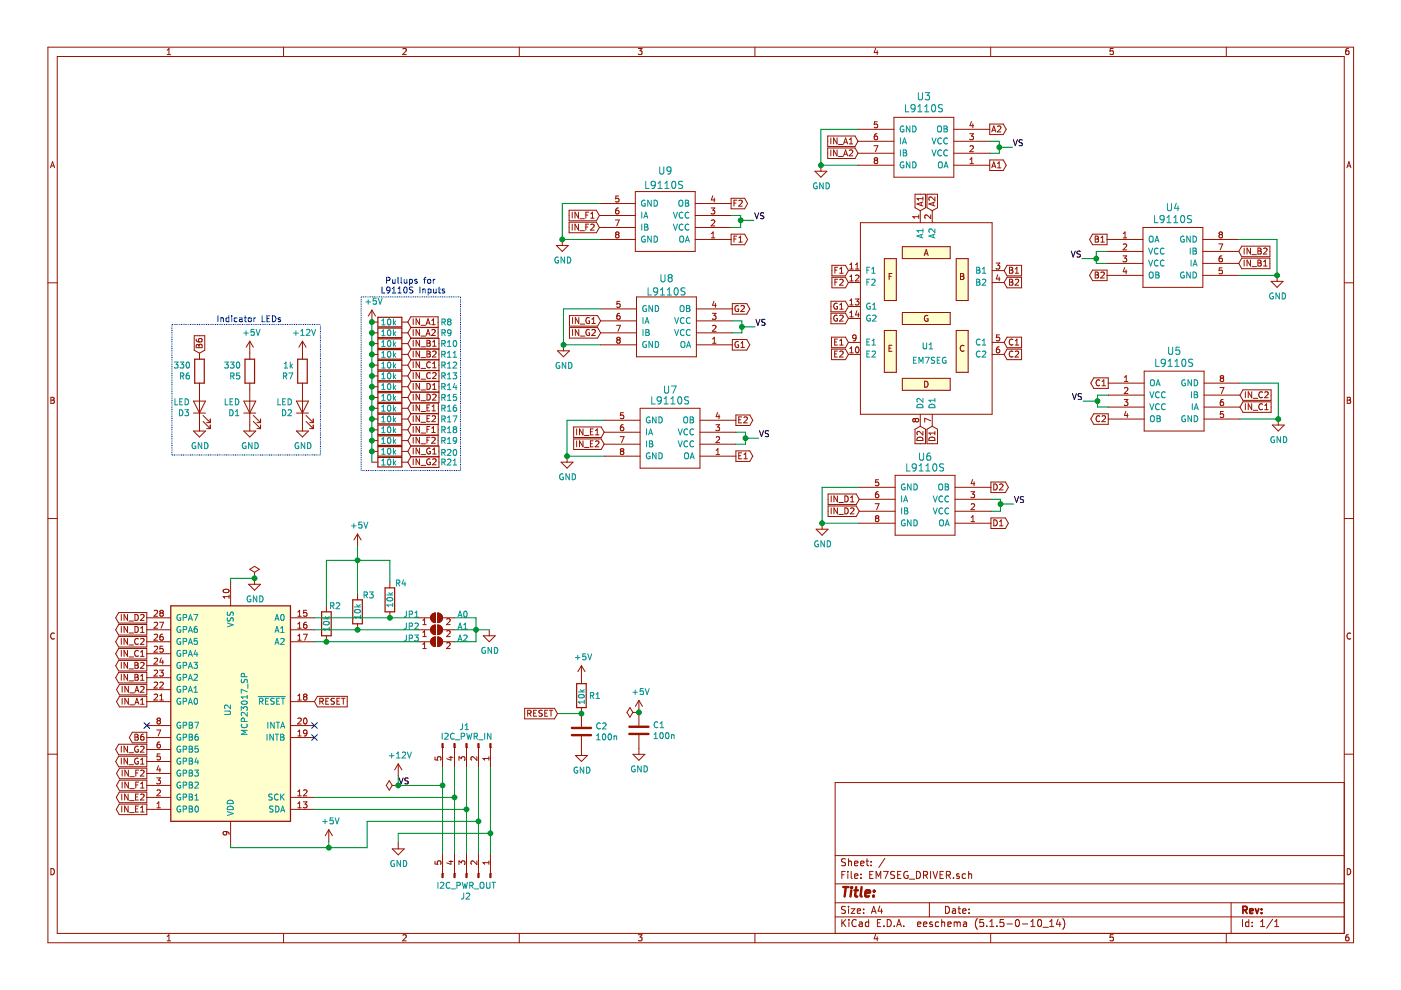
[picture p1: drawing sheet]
EESchema Schematic File Version 4
EELAYER 30 0
EELAYER END
$Descr A4 11693 8268
encoding utf-8
Sheet 1 1
Title ""
Date ""
Rev ""
Comp ""
Comment1 ""
Comment2 ""
Comment3 ""
Comment4 ""
$EndDescr
$Comp
L EM7SEG_DRIVER-rescue:EM7SEG-Device U1
U 1 1
P 7730 2660
F 0 "U1" H 7690 2430 50  0000 L CNN
F 1 "EM7SEG" H 7610 2310 50  0000 L CNN
F 2 "additional:em7seg" H 7730 2660 50  0001 C CNN
F 3 "" H 7730 2660 50  0001 C CNN
	1    7730 2660
	1    0    0    -1  
$EndComp
Text Label 3320 6560 0    50   ~ 0
VS
$Comp
L power:GND #PWR07
U 1 1
P 2120 4830
F 0 "#PWR07" H 2120 4580 50  0001 C CNN
F 1 "GND" H 2125 4657 50  0000 C CNN
F 2 "" H 2120 4830 50  0001 C CNN
F 3 "" H 2120 4830 50  0001 C CNN
	1    2120 4830
	1    0    0    -1  
$EndComp
Text GLabel 8380 2260 2    50   Input ~ 0
B1
Text GLabel 8380 2360 2    50   Input ~ 0
B2
Text GLabel 8380 2860 2    50   Input ~ 0
C1
Text GLabel 8380 2960 2    50   Input ~ 0
C2
Text GLabel 7080 2960 0    50   Input ~ 0
E2
Text GLabel 7080 2860 0    50   Input ~ 0
E1
Text GLabel 7080 2660 0    50   Input ~ 0
G2
Text GLabel 7080 2560 0    50   Input ~ 0
G1
Text GLabel 7080 2360 0    50   Input ~ 0
F2
Text GLabel 7080 2260 0    50   Input ~ 0
F1
Text GLabel 7680 1760 1    50   Input ~ 0
A1
Text GLabel 7780 1760 1    50   Input ~ 0
A2
Text GLabel 7680 3560 3    50   Input ~ 0
D2
Text GLabel 7780 3560 3    50   Input ~ 0
D1
NoConn ~ 2620 6160
NoConn ~ 2620 6060
NoConn ~ 1220 6060
Text GLabel 1220 5860 0    50   Output ~ 0
IN_A1
Text GLabel 1220 5760 0    50   Output ~ 0
IN_A2
Text GLabel 1220 5660 0    50   Output ~ 0
IN_B1
Text GLabel 1220 5560 0    50   Output ~ 0
IN_B2
Text GLabel 1220 5460 0    50   Output ~ 0
IN_C1
Text GLabel 1220 5360 0    50   Output ~ 0
IN_C2
Text GLabel 1220 5260 0    50   Output ~ 0
IN_D1
Text GLabel 1220 5160 0    50   Output ~ 0
IN_D2
Text GLabel 1220 6760 0    50   Output ~ 0
IN_E1
Text GLabel 1220 6660 0    50   Output ~ 0
IN_E2
Text GLabel 1220 6560 0    50   Output ~ 0
IN_F1
Text GLabel 1220 6460 0    50   Output ~ 0
IN_F2
Text GLabel 1220 6360 0    50   Output ~ 0
IN_G1
Text GLabel 1220 6260 0    50   Output ~ 0
IN_G2
$Comp
L power:GND #PWR0101
U 1 1
P 4080 5260
F 0 "#PWR0101" H 4080 5010 50  0001 C CNN
F 1 "GND" H 4085 5087 50  0000 C CNN
F 2 "" H 4080 5260 50  0001 C CNN
F 3 "" H 4080 5260 50  0001 C CNN
	1    4080 5260
	1    0    0    -1  
$EndComp
$Comp
L Interface_Expansion:MCP23017_SP U2
U 1 1
P 1920 5960
F 0 "U2" V 1940 5930 50  0000 C CNN
F 1 "MCP23017_SP" V 1800 5880 50  0000 C CNN
F 2 "Package_SO:SSOP-28_5.3x10.2mm_P0.65mm" H 2120 4960 50  0001 L CNN
F 3 "http://ww1.microchip.com/downloads/en/DeviceDoc/20001952C.pdf" H 2120 4860 50  0001 L CNN
	1    1920 5960
	-1   0    0    1   
$EndComp
$Comp
L power:PWR_FLAG #FLG0102
U 1 1
P 3320 6560
F 0 "#FLG0102" H 3320 6635 50  0001 C CNN
F 1 "PWR_FLAG" H 3320 6733 50  0001 C CNN
F 2 "" H 3320 6560 50  0001 C CNN
F 3 "~" H 3320 6560 50  0001 C CNN
	1    3320 6560
	0    -1   -1   0   
$EndComp
$Comp
L L9110:L9110 U9
U 1 1
P 5550 1850
F 0 "U9" H 5550 1430 60  0000 C CNN
F 1 "L9110S" H 5560 1550 60  0000 C CNN
F 2 "Package_SO:SOP-8_3.9x4.9mm_P1.27mm" H 5550 1519 60  0001 C CNN
F 3 "" H 5550 1850 60  0000 C CNN
	1    5550 1850
	-1   0    0    1   
$EndComp
$Comp
L L9110:L9110 U8
U 1 1
P 5560 2730
F 0 "U8" H 5560 2330 60  0000 C CNN
F 1 "L9110S" H 5560 2440 60  0000 C CNN
F 2 "Package_SO:SOP-8_3.9x4.9mm_P1.27mm" H 5560 2399 60  0001 C CNN
F 3 "" H 5560 2730 60  0000 C CNN
	1    5560 2730
	-1   0    0    1   
$EndComp
$Comp
L L9110:L9110 U7
U 1 1
P 5590 3660
F 0 "U7" H 5590 3260 60  0000 C CNN
F 1 "L9110S" H 5590 3350 60  0000 C CNN
F 2 "Package_SO:SOP-8_3.9x4.9mm_P1.27mm" H 5590 3329 60  0001 C CNN
F 3 "" H 5590 3660 60  0000 C CNN
	1    5590 3660
	-1   0    0    1   
$EndComp
$Comp
L L9110:L9110 U3
U 1 1
P 7710 1230
F 0 "U3" H 7710 810 60  0000 C CNN
F 1 "L9110S" H 7710 910 60  0000 C CNN
F 2 "Package_SO:SOP-8_3.9x4.9mm_P1.27mm" H 7710 899 60  0001 C CNN
F 3 "" H 7710 1230 60  0000 C CNN
	1    7710 1230
	-1   0    0    1   
$EndComp
$Comp
L L9110:L9110 U6
U 1 1
P 7720 4220
F 0 "U6" H 7720 3820 60  0000 C CNN
F 1 "L9110S" H 7720 3910 60  0000 C CNN
F 2 "Package_SO:SOP-8_3.9x4.9mm_P1.27mm" H 7720 3889 60  0001 C CNN
F 3 "" H 7720 4220 60  0000 C CNN
	1    7720 4220
	-1   0    0    1   
$EndComp
$Comp
L L9110:L9110 U5
U 1 1
P 9800 3350
F 0 "U5" H 9800 3770 60  0000 C CNN
F 1 "L9110S" H 9800 3670 60  0000 C CNN
F 2 "Package_SO:SOP-8_3.9x4.9mm_P1.27mm" H 9800 3681 60  0001 C CNN
F 3 "" H 9800 3350 60  0000 C CNN
	1    9800 3350
	1    0    0    -1  
$EndComp
$Comp
L L9110:L9110 U4
U 1 1
P 9790 2150
F 0 "U4" H 9790 2570 60  0000 C CNN
F 1 "L9110S" H 9790 2470 60  0000 C CNN
F 2 "Package_SO:SOP-8_3.9x4.9mm_P1.27mm" H 9790 2481 60  0001 C CNN
F 3 "" H 9790 2150 60  0000 C CNN
	1    9790 2150
	1    0    0    -1  
$EndComp
Text GLabel 8260 1380 2    50   Output ~ 0
A1
Text GLabel 8260 1080 2    50   Output ~ 0
A2
Text GLabel 6100 2000 2    50   Output ~ 0
F1
Text GLabel 6100 1700 2    50   Output ~ 0
F2
Text GLabel 6110 2880 2    50   Output ~ 0
G1
Text GLabel 6110 2580 2    50   Output ~ 0
G2
Text GLabel 6140 3810 2    50   Output ~ 0
E1
Text GLabel 6140 3510 2    50   Output ~ 0
E2
Text GLabel 8270 4070 2    50   Output ~ 0
D2
Text GLabel 8270 4370 2    50   Output ~ 0
D1
Text GLabel 9250 3500 0    50   Output ~ 0
C2
Text GLabel 9250 3200 0    50   Output ~ 0
C1
Text GLabel 9240 2000 0    50   Output ~ 0
B1
Text GLabel 9240 2300 0    50   Output ~ 0
B2
Wire Wire Line
	5000 1700 4690 1700
Wire Wire Line
	4690 1700 4690 2000
Wire Wire Line
	4690 2000 5000 2000
$Comp
L power:GND #PWR0102
U 1 1
P 4690 2000
F 0 "#PWR0102" H 4690 1750 50  0001 C CNN
F 1 "GND" H 4695 1827 50  0000 C CNN
F 2 "" H 4690 2000 50  0001 C CNN
F 3 "" H 4690 2000 50  0001 C CNN
	1    4690 2000
	1    0    0    -1  
$EndComp
Connection ~ 4690 2000
Wire Wire Line
	5010 2580 4700 2580
Wire Wire Line
	4700 2580 4700 2880
Wire Wire Line
	4700 2880 5010 2880
$Comp
L power:GND #PWR0103
U 1 1
P 4700 2880
F 0 "#PWR0103" H 4700 2630 50  0001 C CNN
F 1 "GND" H 4705 2707 50  0000 C CNN
F 2 "" H 4700 2880 50  0001 C CNN
F 3 "" H 4700 2880 50  0001 C CNN
	1    4700 2880
	1    0    0    -1  
$EndComp
Connection ~ 4700 2880
Wire Wire Line
	7160 1080 6850 1080
Wire Wire Line
	6850 1080 6850 1380
Wire Wire Line
	6850 1380 7160 1380
$Comp
L power:GND #PWR0104
U 1 1
P 6850 1380
F 0 "#PWR0104" H 6850 1130 50  0001 C CNN
F 1 "GND" H 6855 1207 50  0000 C CNN
F 2 "" H 6850 1380 50  0001 C CNN
F 3 "" H 6850 1380 50  0001 C CNN
	1    6850 1380
	1    0    0    -1  
$EndComp
Connection ~ 6850 1380
Wire Wire Line
	5040 3510 4730 3510
Wire Wire Line
	4730 3510 4730 3810
Wire Wire Line
	4730 3810 5040 3810
$Comp
L power:GND #PWR0105
U 1 1
P 4730 3810
F 0 "#PWR0105" H 4730 3560 50  0001 C CNN
F 1 "GND" H 4735 3637 50  0000 C CNN
F 2 "" H 4730 3810 50  0001 C CNN
F 3 "" H 4730 3810 50  0001 C CNN
	1    4730 3810
	1    0    0    -1  
$EndComp
Connection ~ 4730 3810
Wire Wire Line
	7170 4070 6860 4070
Wire Wire Line
	6860 4070 6860 4370
Wire Wire Line
	6860 4370 7170 4370
$Comp
L power:GND #PWR0106
U 1 1
P 6860 4370
F 0 "#PWR0106" H 6860 4120 50  0001 C CNN
F 1 "GND" H 6865 4197 50  0000 C CNN
F 2 "" H 6860 4370 50  0001 C CNN
F 3 "" H 6860 4370 50  0001 C CNN
	1    6860 4370
	1    0    0    -1  
$EndComp
Connection ~ 6860 4370
Wire Wire Line
	10340 2000 10660 2000
Wire Wire Line
	10660 2000 10660 2300
Wire Wire Line
	10660 2300 10340 2300
$Comp
L power:GND #PWR0107
U 1 1
P 10660 2300
F 0 "#PWR0107" H 10660 2050 50  0001 C CNN
F 1 "GND" H 10665 2127 50  0000 C CNN
F 2 "" H 10660 2300 50  0001 C CNN
F 3 "" H 10660 2300 50  0001 C CNN
	1    10660 2300
	1    0    0    -1  
$EndComp
Connection ~ 10660 2300
Wire Wire Line
	10350 3200 10670 3200
Wire Wire Line
	10670 3200 10670 3500
Wire Wire Line
	10670 3500 10350 3500
$Comp
L power:GND #PWR0108
U 1 1
P 10670 3500
F 0 "#PWR0108" H 10670 3250 50  0001 C CNN
F 1 "GND" H 10675 3327 50  0000 C CNN
F 2 "" H 10670 3500 50  0001 C CNN
F 3 "" H 10670 3500 50  0001 C CNN
	1    10670 3500
	1    0    0    -1  
$EndComp
Connection ~ 10670 3500
Wire Wire Line
	8260 1180 8340 1180
Wire Wire Line
	8340 1180 8340 1230
Wire Wire Line
	8340 1280 8260 1280
Wire Wire Line
	6100 1800 6180 1800
Wire Wire Line
	6180 1900 6100 1900
Wire Wire Line
	6110 2680 6190 2680
Wire Wire Line
	6190 2680 6190 2730
Wire Wire Line
	6190 2780 6110 2780
Wire Wire Line
	6140 3610 6220 3610
Wire Wire Line
	6220 3610 6220 3660
Wire Wire Line
	6220 3710 6140 3710
Text Label 6330 3660 0    50   ~ 0
VS
Wire Wire Line
	9250 3300 9160 3300
Wire Wire Line
	9160 3300 9160 3350
Wire Wire Line
	9160 3400 9250 3400
Wire Wire Line
	8270 4170 8350 4170
Wire Wire Line
	8350 4270 8270 4270
Text Label 9040 3350 2    50   ~ 0
VS
Wire Wire Line
	9240 2100 9150 2100
Wire Wire Line
	9150 2100 9150 2160
Wire Wire Line
	9150 2200 9240 2200
Text GLabel 7160 1180 0    50   Input ~ 0
IN_A1
Text GLabel 7160 1280 0    50   Input ~ 0
IN_A2
Text GLabel 5000 1800 0    50   Input ~ 0
IN_F1
Text GLabel 5000 1900 0    50   Input ~ 0
IN_F2
Text GLabel 5010 2680 0    50   Input ~ 0
IN_G1
Text GLabel 5010 2780 0    50   Input ~ 0
IN_G2
Text GLabel 5040 3610 0    50   Input ~ 0
IN_E1
Text GLabel 5040 3710 0    50   Input ~ 0
IN_E2
Text GLabel 7170 4170 0    50   Input ~ 0
IN_D1
Text GLabel 7170 4270 0    50   Input ~ 0
IN_D2
Text GLabel 10340 2200 2    50   Input ~ 0
IN_B1
Text GLabel 10340 2100 2    50   Input ~ 0
IN_B2
Text GLabel 10350 3400 2    50   Input ~ 0
IN_C1
Text GLabel 10350 3300 2    50   Input ~ 0
IN_C2
$Comp
L power:PWR_FLAG #FLG01
U 1 1
P 2120 4830
F 0 "#FLG01" H 2120 4905 50  0001 C CNN
F 1 "PWR_FLAG" H 2120 5003 50  0001 C CNN
F 2 "" H 2120 4830 50  0001 C CNN
F 3 "~" H 2120 4830 50  0001 C CNN
	1    2120 4830
	1    0    0    -1  
$EndComp
Wire Wire Line
	1920 7060 1920 7080
Wire Wire Line
	3790 5160 3970 5160
Wire Wire Line
	3970 5260 3790 5260
Wire Wire Line
	3970 5160 3970 5260
Wire Wire Line
	3970 5360 3970 5260
Wire Wire Line
	3790 5360 3970 5360
$Comp
L Connector:Conn_01x05_Male J1
U 1 1
P 3890 6210
F 0 "J1" V 3750 6240 50  0000 R CNN
F 1 "I2C_PWR_IN" V 3830 6430 50  0000 R CNN
F 2 "Connector_PinHeader_2.00mm:PinHeader_1x05_P2.00mm_Vertical" H 3890 6210 50  0001 C CNN
F 3 "~" H 3890 6210 50  0001 C CNN
	1    3890 6210
	0    1    1    0   
$EndComp
Connection ~ 3970 5260
$Comp
L power:GND #PWR0109
U 1 1
P 3320 7040
F 0 "#PWR0109" H 3320 6790 50  0001 C CNN
F 1 "GND" H 3325 6867 50  0000 C CNN
F 2 "" H 3320 7040 50  0001 C CNN
F 3 "" H 3320 7040 50  0001 C CNN
	1    3320 7040
	1    0    0    -1  
$EndComp
$Comp
L power:+12V #PWR0110
U 1 1
P 3320 6480
F 0 "#PWR0110" H 3320 6330 50  0001 C CNN
F 1 "+12V" H 3335 6653 50  0000 C CNN
F 2 "" H 3320 6480 50  0001 C CNN
F 3 "" H 3320 6480 50  0001 C CNN
	1    3320 6480
	1    0    0    -1  
$EndComp
Wire Wire Line
	3320 6480 3320 6560
Wire Wire Line
	3320 6960 3320 7040
Connection ~ 3320 6560
$Comp
L power:PWR_FLAG #FLG0101
U 1 1
P 5330 5950
F 0 "#FLG0101" H 5330 6025 50  0001 C CNN
F 1 "PWR_FLAG" H 5330 6123 50  0001 C CNN
F 2 "" H 5330 5950 50  0001 C CNN
F 3 "~" H 5330 5950 50  0001 C CNN
	1    5330 5950
	0    -1   -1   0   
$EndComp
$Comp
L Device:R R1
U 1 1
P 4850 5810
F 0 "R1" H 4910 5810 50  0000 L CNN
F 1 "10k" V 4850 5730 50  0000 L CNN
F 2 "Resistor_SMD:R_0805_2012Metric_Pad1.15x1.40mm_HandSolder" V 4780 5810 50  0001 C CNN
F 3 "~" H 4850 5810 50  0001 C CNN
	1    4850 5810
	1    0    0    -1  
$EndComp
$Comp
L power:GND #PWR0111
U 1 1
P 5330 6250
F 0 "#PWR0111" H 5330 6000 50  0001 C CNN
F 1 "GND" H 5335 6077 50  0000 C CNN
F 2 "" H 5330 6250 50  0001 C CNN
F 3 "" H 5330 6250 50  0001 C CNN
	1    5330 6250
	1    0    0    -1  
$EndComp
$Comp
L Device:C C1
U 1 1
P 5330 6100
F 0 "C1" H 5445 6146 50  0000 L CNN
F 1 "100n" H 5445 6055 50  0000 L CNN
F 2 "Capacitor_SMD:C_0805_2012Metric_Pad1.15x1.40mm_HandSolder" H 5368 5950 50  0001 C CNN
F 3 "~" H 5330 6100 50  0001 C CNN
	1    5330 6100
	1    0    0    -1  
$EndComp
Wire Wire Line
	3970 5260 4080 5260
Wire Wire Line
	1920 4860 1920 4830
Wire Wire Line
	1920 4830 2120 4830
Connection ~ 2120 4830
Wire Wire Line
	2620 5160 3250 5160
Wire Wire Line
	3490 5260 2980 5260
Wire Wire Line
	2620 5360 2720 5360
$Comp
L Device:R R2
U 1 1
P 2720 5210
F 0 "R2" H 2740 5360 50  0000 L CNN
F 1 "10k" V 2720 5140 50  0000 L CNN
F 2 "Resistor_SMD:R_0805_2012Metric_Pad1.15x1.40mm_HandSolder" V 2650 5210 50  0001 C CNN
F 3 "~" H 2720 5210 50  0001 C CNN
	1    2720 5210
	1    0    0    -1  
$EndComp
Connection ~ 2720 5360
Wire Wire Line
	2720 5360 3490 5360
$Comp
L Device:R R3
U 1 1
P 2980 5110
F 0 "R3" H 3020 5250 50  0000 L CNN
F 1 "10k" V 2980 5040 50  0000 L CNN
F 2 "Resistor_SMD:R_0805_2012Metric_Pad1.15x1.40mm_HandSolder" V 2910 5110 50  0001 C CNN
F 3 "~" H 2980 5110 50  0001 C CNN
	1    2980 5110
	1    0    0    -1  
$EndComp
Connection ~ 2980 5260
Wire Wire Line
	2980 5260 2620 5260
$Comp
L Device:R R4
U 1 1
P 3250 5010
F 0 "R4" H 3290 5150 50  0000 L CNN
F 1 "10k" V 3250 4940 50  0000 L CNN
F 2 "Resistor_SMD:R_0805_2012Metric_Pad1.15x1.40mm_HandSolder" V 3180 5010 50  0001 C CNN
F 3 "~" H 3250 5010 50  0001 C CNN
	1    3250 5010
	1    0    0    -1  
$EndComp
Connection ~ 3250 5160
Wire Wire Line
	3250 5160 3490 5160
Wire Wire Line
	2720 5060 2720 4680
Wire Wire Line
	2720 4680 2980 4680
Wire Wire Line
	3250 4680 3250 4860
Wire Wire Line
	2980 4960 2980 4680
Connection ~ 2980 4680
Wire Wire Line
	2980 4680 3250 4680
Wire Wire Line
	2980 4680 2980 4560
$Comp
L power:+5V #PWR05
U 1 1
P 5330 5950
F 0 "#PWR05" H 5330 5800 50  0001 C CNN
F 1 "+5V" H 5345 6123 50  0000 C CNN
F 2 "" H 5330 5950 50  0001 C CNN
F 3 "" H 5330 5950 50  0001 C CNN
	1    5330 5950
	1    0    0    -1  
$EndComp
Connection ~ 5330 5950
$Comp
L power:+5V #PWR01
U 1 1
P 2740 7030
F 0 "#PWR01" H 2740 6880 50  0001 C CNN
F 1 "+5V" H 2755 7203 50  0000 C CNN
F 2 "" H 2740 7030 50  0001 C CNN
F 3 "" H 2740 7030 50  0001 C CNN
	1    2740 7030
	1    0    0    -1  
$EndComp
Wire Wire Line
	3060 6860 3060 7080
Wire Wire Line
	1920 7080 2740 7080
Wire Wire Line
	2740 7030 2740 7080
Connection ~ 2740 7080
Wire Wire Line
	2740 7080 3060 7080
$Comp
L power:+5V #PWR02
U 1 1
P 2980 4560
F 0 "#PWR02" H 2980 4410 50  0001 C CNN
F 1 "+5V" H 2995 4733 50  0000 C CNN
F 2 "" H 2980 4560 50  0001 C CNN
F 3 "" H 2980 4560 50  0001 C CNN
	1    2980 4560
	1    0    0    -1  
$EndComp
$Comp
L power:+5V #PWR03
U 1 1
P 4850 5660
F 0 "#PWR03" H 4850 5510 50  0001 C CNN
F 1 "+5V" H 4865 5833 50  0000 C CNN
F 2 "" H 4850 5660 50  0001 C CNN
F 3 "" H 4850 5660 50  0001 C CNN
	1    4850 5660
	1    0    0    -1  
$EndComp
$Comp
L Device:C C2
U 1 1
P 4850 6110
F 0 "C2" H 4965 6156 50  0000 L CNN
F 1 "100n" H 4965 6065 50  0000 L CNN
F 2 "Capacitor_SMD:C_0805_2012Metric_Pad1.15x1.40mm_HandSolder" H 4888 5960 50  0001 C CNN
F 3 "~" H 4850 6110 50  0001 C CNN
	1    4850 6110
	1    0    0    -1  
$EndComp
$Comp
L power:GND #PWR04
U 1 1
P 4850 6260
F 0 "#PWR04" H 4850 6010 50  0001 C CNN
F 1 "GND" H 4855 6087 50  0000 C CNN
F 2 "" H 4850 6260 50  0001 C CNN
F 3 "" H 4850 6260 50  0001 C CNN
	1    4850 6260
	1    0    0    -1  
$EndComp
Wire Wire Line
	4850 5960 4650 5960
Connection ~ 4850 5960
Text GLabel 4650 5960 0    50   Input ~ 0
RESET
Text GLabel 2620 5860 2    50   Input ~ 0
RESET
Wire Wire Line
	6330 3660 6220 3660
Connection ~ 6220 3660
Wire Wire Line
	6220 3660 6220 3710
Text Label 6300 2730 0    50   ~ 0
VS
Wire Wire Line
	6300 2730 6190 2730
Connection ~ 6190 2730
Wire Wire Line
	6190 2730 6190 2780
Text Label 6290 1840 0    50   ~ 0
VS
Wire Wire Line
	6290 1840 6180 1840
Wire Wire Line
	6180 1800 6180 1840
Connection ~ 6180 1840
Wire Wire Line
	6180 1840 6180 1900
Text Label 8450 1230 0    50   ~ 0
VS
Wire Wire Line
	8450 1230 8340 1230
Connection ~ 8340 1230
Wire Wire Line
	8340 1230 8340 1280
Text Label 8460 4210 0    50   ~ 0
VS
Wire Wire Line
	8460 4210 8350 4210
Wire Wire Line
	8350 4170 8350 4210
Connection ~ 8350 4210
Wire Wire Line
	8350 4210 8350 4270
Wire Wire Line
	9040 3350 9160 3350
Connection ~ 9160 3350
Wire Wire Line
	9160 3350 9160 3400
Text Label 9030 2160 2    50   ~ 0
VS
Wire Wire Line
	9030 2160 9150 2160
Connection ~ 9150 2160
Wire Wire Line
	9150 2160 9150 2200
$Comp
L Jumper:SolderJumper_2_Open JP3
U 1 1
P 3640 5360
F 0 "JP3" H 3430 5390 50  0000 C CNN
F 1 "A2" H 3860 5390 50  0000 C CNN
F 2 "Jumper:SolderJumper-2_P1.3mm_Open_RoundedPad1.0x1.5mm" H 3640 5360 50  0001 C CNN
F 3 "~" H 3640 5360 50  0001 C CNN
	1    3640 5360
	1    0    0    -1  
$EndComp
$Comp
L Jumper:SolderJumper_2_Open JP2
U 1 1
P 3640 5260
F 0 "JP2" H 3430 5290 50  0000 C CNN
F 1 "A1" H 3860 5290 50  0000 C CNN
F 2 "Jumper:SolderJumper-2_P1.3mm_Open_RoundedPad1.0x1.5mm" H 3640 5260 50  0001 C CNN
F 3 "~" H 3640 5260 50  0001 C CNN
	1    3640 5260
	1    0    0    -1  
$EndComp
$Comp
L Jumper:SolderJumper_2_Open JP1
U 1 1
P 3640 5160
F 0 "JP1" H 3430 5190 50  0000 C CNN
F 1 "A0" H 3860 5190 50  0000 C CNN
F 2 "Jumper:SolderJumper-2_P1.3mm_Open_RoundedPad1.0x1.5mm" H 3640 5160 50  0001 C CNN
F 3 "~" H 3640 5160 50  0001 C CNN
	1    3640 5160
	1    0    0    -1  
$EndComp
$Comp
L Connector:Conn_01x05_Male J2
U 1 1
P 3890 7330
F 0 "J2" V 3730 7370 50  0000 R CNN
F 1 "I2C_PWR_OUT" V 3820 7580 50  0000 R CNN
F 2 "Connector_PinHeader_2.00mm:PinHeader_1x05_P2.00mm_Vertical" H 3890 7330 50  0001 C CNN
F 3 "~" H 3890 7330 50  0001 C CNN
	1    3890 7330
	0    1    -1   0   
$EndComp
Wire Wire Line
	3690 6560 3690 6410
Wire Wire Line
	3320 6560 3690 6560
Wire Wire Line
	3790 6660 3790 6410
Wire Wire Line
	2620 6660 3790 6660
Wire Wire Line
	3890 6760 3890 6410
Wire Wire Line
	2620 6760 3890 6760
Wire Wire Line
	3990 6860 3990 6410
Wire Wire Line
	3060 6860 3990 6860
Wire Wire Line
	4090 6960 4090 6410
Wire Wire Line
	3320 6960 4090 6960
Wire Wire Line
	3690 7130 3690 6560
Connection ~ 3690 6560
Wire Wire Line
	3790 7130 3790 6660
Connection ~ 3790 6660
Wire Wire Line
	3890 7130 3890 6760
Connection ~ 3890 6760
Wire Wire Line
	3990 7130 3990 6860
Connection ~ 3990 6860
Wire Wire Line
	4090 7130 4090 6960
Connection ~ 4090 6960
$Comp
L Device:LED D1
U 1 1
P 2080 3400
F 0 "D1" V 2027 3478 50  0000 L CNN
F 1 "LED" V 2118 3478 50  0000 L CNN
F 2 "LED_SMD:LED_0805_2012Metric_Pad1.15x1.40mm_HandSolder" H 2080 3400 50  0001 C CNN
F 3 "~" H 2080 3400 50  0001 C CNN
	1    2080 3400
	0    -1   -1   0   
$EndComp
$Comp
L Device:R R5
U 1 1
P 2080 3100
F 0 "R5" H 2150 3146 50  0000 L CNN
F 1 "330" H 2150 3055 50  0000 L CNN
F 2 "Resistor_SMD:R_0805_2012Metric_Pad1.15x1.40mm_HandSolder" V 2010 3100 50  0001 C CNN
F 3 "~" H 2080 3100 50  0001 C CNN
	1    2080 3100
	-1   0    0    1   
$EndComp
$Comp
L power:GND #PWR08
U 1 1
P 2080 3550
F 0 "#PWR08" H 2080 3300 50  0001 C CNN
F 1 "GND" H 2085 3377 50  0000 C CNN
F 2 "" H 2080 3550 50  0001 C CNN
F 3 "" H 2080 3550 50  0001 C CNN
	1    2080 3550
	1    0    0    -1  
$EndComp
$Comp
L power:+5V #PWR06
U 1 1
P 2080 2950
F 0 "#PWR06" H 2080 2800 50  0001 C CNN
F 1 "+5V" H 2095 3123 50  0000 C CNN
F 2 "" H 2080 2950 50  0001 C CNN
F 3 "" H 2080 2950 50  0001 C CNN
	1    2080 2950
	1    0    0    -1  
$EndComp
$Comp
L Device:LED D2
U 1 1
P 2520 3400
F 0 "D2" V 2467 3478 50  0000 L CNN
F 1 "LED" V 2558 3478 50  0000 L CNN
F 2 "LED_SMD:LED_0805_2012Metric_Pad1.15x1.40mm_HandSolder" H 2520 3400 50  0001 C CNN
F 3 "~" H 2520 3400 50  0001 C CNN
	1    2520 3400
	0    -1   -1   0   
$EndComp
$Comp
L Device:R R7
U 1 1
P 2520 3100
F 0 "R7" H 2590 3146 50  0000 L CNN
F 1 "1k" H 2590 3055 50  0000 L CNN
F 2 "Resistor_SMD:R_0805_2012Metric_Pad1.15x1.40mm_HandSolder" V 2450 3100 50  0001 C CNN
F 3 "~" H 2520 3100 50  0001 C CNN
	1    2520 3100
	-1   0    0    1   
$EndComp
$Comp
L power:GND #PWR010
U 1 1
P 2520 3550
F 0 "#PWR010" H 2520 3300 50  0001 C CNN
F 1 "GND" H 2525 3377 50  0000 C CNN
F 2 "" H 2520 3550 50  0001 C CNN
F 3 "" H 2520 3550 50  0001 C CNN
	1    2520 3550
	1    0    0    -1  
$EndComp
$Comp
L power:+12V #PWR09
U 1 1
P 2520 2950
F 0 "#PWR09" H 2520 2800 50  0001 C CNN
F 1 "+12V" H 2535 3123 50  0000 C CNN
F 2 "" H 2520 2950 50  0001 C CNN
F 3 "" H 2520 2950 50  0001 C CNN
	1    2520 2950
	1    0    0    -1  
$EndComp
$Comp
L Device:LED D3
U 1 1
P 1660 3400
F 0 "D3" V 1607 3478 50  0000 L CNN
F 1 "LED" V 1698 3478 50  0000 L CNN
F 2 "LED_SMD:LED_0805_2012Metric_Pad1.15x1.40mm_HandSolder" H 1660 3400 50  0001 C CNN
F 3 "~" H 1660 3400 50  0001 C CNN
	1    1660 3400
	0    -1   -1   0   
$EndComp
$Comp
L Device:R R6
U 1 1
P 1660 3100
F 0 "R6" H 1730 3146 50  0000 L CNN
F 1 "330" H 1730 3055 50  0000 L CNN
F 2 "Resistor_SMD:R_0805_2012Metric_Pad1.15x1.40mm_HandSolder" V 1590 3100 50  0001 C CNN
F 3 "~" H 1660 3100 50  0001 C CNN
	1    1660 3100
	-1   0    0    1   
$EndComp
$Comp
L power:GND #PWR011
U 1 1
P 1660 3550
F 0 "#PWR011" H 1660 3300 50  0001 C CNN
F 1 "GND" H 1665 3377 50  0000 C CNN
F 2 "" H 1660 3550 50  0001 C CNN
F 3 "" H 1660 3550 50  0001 C CNN
	1    1660 3550
	1    0    0    -1  
$EndComp
Text GLabel 1660 2950 1    50   Input ~ 0
B6
Text GLabel 1220 6160 0    50   Output ~ 0
B6
Wire Notes Line
	2670 2720 2670 3800
Wire Notes Line
	2670 3800 1430 3800
Wire Notes Line
	1430 3800 1430 2710
Wire Notes Line
	1430 2710 2670 2710
Text Notes 1800 2700 0    50   ~ 0
Indicator LEDs
Text GLabel 3400 2690 2    50   Input ~ 0
IN_A1
Text GLabel 3400 2780 2    50   Input ~ 0
IN_A2
Text GLabel 3400 2870 2    50   Input ~ 0
IN_B1
Text GLabel 3400 2960 2    50   Input ~ 0
IN_B2
Text GLabel 3400 3050 2    50   Input ~ 0
IN_C1
Text GLabel 3400 3140 2    50   Input ~ 0
IN_C2
Text GLabel 3400 3230 2    50   Input ~ 0
IN_D1
Text GLabel 3400 3320 2    50   Input ~ 0
IN_D2
Text GLabel 3400 3410 2    50   Input ~ 0
IN_E1
Text GLabel 3400 3500 2    50   Input ~ 0
IN_E2
Text GLabel 3400 3590 2    50   Input ~ 0
IN_F1
Text GLabel 3400 3680 2    50   Input ~ 0
IN_F2
Text GLabel 3400 3770 2    50   Input ~ 0
IN_G1
Text GLabel 3400 3860 2    50   Input ~ 0
IN_G2
$Comp
L Device:R R11
U 1 1
P 3250 2960
F 0 "R11" V 3250 3380 50  0000 L CNN
F 1 "10k" V 3250 2880 50  0000 L CNN
F 2 "Resistor_SMD:R_0805_2012Metric_Pad1.15x1.40mm_HandSolder" V 3180 2960 50  0001 C CNN
F 3 "~" H 3250 2960 50  0001 C CNN
	1    3250 2960
	0    1    1    0   
$EndComp
$Comp
L Device:R R10
U 1 1
P 3250 2870
F 0 "R10" V 3250 3290 50  0000 L CNN
F 1 "10k" V 3250 2790 50  0000 L CNN
F 2 "Resistor_SMD:R_0805_2012Metric_Pad1.15x1.40mm_HandSolder" V 3180 2870 50  0001 C CNN
F 3 "~" H 3250 2870 50  0001 C CNN
	1    3250 2870
	0    1    1    0   
$EndComp
$Comp
L Device:R R9
U 1 1
P 3250 2780
F 0 "R9" V 3250 3200 50  0000 L CNN
F 1 "10k" V 3250 2700 50  0000 L CNN
F 2 "Resistor_SMD:R_0805_2012Metric_Pad1.15x1.40mm_HandSolder" V 3180 2780 50  0001 C CNN
F 3 "~" H 3250 2780 50  0001 C CNN
	1    3250 2780
	0    1    1    0   
$EndComp
$Comp
L Device:R R8
U 1 1
P 3250 2690
F 0 "R8" V 3250 3110 50  0000 L CNN
F 1 "10k" V 3250 2610 50  0000 L CNN
F 2 "Resistor_SMD:R_0805_2012Metric_Pad1.15x1.40mm_HandSolder" V 3180 2690 50  0001 C CNN
F 3 "~" H 3250 2690 50  0001 C CNN
	1    3250 2690
	0    1    1    0   
$EndComp
$Comp
L Device:R R15
U 1 1
P 3250 3320
F 0 "R15" V 3250 3740 50  0000 L CNN
F 1 "10k" V 3250 3240 50  0000 L CNN
F 2 "Resistor_SMD:R_0805_2012Metric_Pad1.15x1.40mm_HandSolder" V 3180 3320 50  0001 C CNN
F 3 "~" H 3250 3320 50  0001 C CNN
	1    3250 3320
	0    1    1    0   
$EndComp
$Comp
L Device:R R14
U 1 1
P 3250 3230
F 0 "R14" V 3250 3650 50  0000 L CNN
F 1 "10k" V 3250 3150 50  0000 L CNN
F 2 "Resistor_SMD:R_0805_2012Metric_Pad1.15x1.40mm_HandSolder" V 3180 3230 50  0001 C CNN
F 3 "~" H 3250 3230 50  0001 C CNN
	1    3250 3230
	0    1    1    0   
$EndComp
$Comp
L Device:R R13
U 1 1
P 3250 3140
F 0 "R13" V 3250 3560 50  0000 L CNN
F 1 "10k" V 3250 3060 50  0000 L CNN
F 2 "Resistor_SMD:R_0805_2012Metric_Pad1.15x1.40mm_HandSolder" V 3180 3140 50  0001 C CNN
F 3 "~" H 3250 3140 50  0001 C CNN
	1    3250 3140
	0    1    1    0   
$EndComp
$Comp
L Device:R R12
U 1 1
P 3250 3050
F 0 "R12" V 3250 3470 50  0000 L CNN
F 1 "10k" V 3250 2970 50  0000 L CNN
F 2 "Resistor_SMD:R_0805_2012Metric_Pad1.15x1.40mm_HandSolder" V 3180 3050 50  0001 C CNN
F 3 "~" H 3250 3050 50  0001 C CNN
	1    3250 3050
	0    1    1    0   
$EndComp
$Comp
L Device:R R19
U 1 1
P 3250 3680
F 0 "R19" V 3250 4100 50  0000 L CNN
F 1 "10k" V 3250 3600 50  0000 L CNN
F 2 "Resistor_SMD:R_0805_2012Metric_Pad1.15x1.40mm_HandSolder" V 3180 3680 50  0001 C CNN
F 3 "~" H 3250 3680 50  0001 C CNN
	1    3250 3680
	0    1    1    0   
$EndComp
$Comp
L Device:R R18
U 1 1
P 3250 3590
F 0 "R18" V 3250 4010 50  0000 L CNN
F 1 "10k" V 3250 3510 50  0000 L CNN
F 2 "Resistor_SMD:R_0805_2012Metric_Pad1.15x1.40mm_HandSolder" V 3180 3590 50  0001 C CNN
F 3 "~" H 3250 3590 50  0001 C CNN
	1    3250 3590
	0    1    1    0   
$EndComp
$Comp
L Device:R R17
U 1 1
P 3250 3500
F 0 "R17" V 3250 3920 50  0000 L CNN
F 1 "10k" V 3250 3420 50  0000 L CNN
F 2 "Resistor_SMD:R_0805_2012Metric_Pad1.15x1.40mm_HandSolder" V 3180 3500 50  0001 C CNN
F 3 "~" H 3250 3500 50  0001 C CNN
	1    3250 3500
	0    1    1    0   
$EndComp
$Comp
L Device:R R16
U 1 1
P 3250 3410
F 0 "R16" V 3250 3830 50  0000 L CNN
F 1 "10k" V 3250 3330 50  0000 L CNN
F 2 "Resistor_SMD:R_0805_2012Metric_Pad1.15x1.40mm_HandSolder" V 3180 3410 50  0001 C CNN
F 3 "~" H 3250 3410 50  0001 C CNN
	1    3250 3410
	0    1    1    0   
$EndComp
$Comp
L Device:R R21
U 1 1
P 3250 3860
F 0 "R21" V 3250 4280 50  0000 L CNN
F 1 "10k" V 3250 3780 50  0000 L CNN
F 2 "Resistor_SMD:R_0805_2012Metric_Pad1.15x1.40mm_HandSolder" V 3180 3860 50  0001 C CNN
F 3 "~" H 3250 3860 50  0001 C CNN
	1    3250 3860
	0    1    1    0   
$EndComp
$Comp
L Device:R R20
U 1 1
P 3250 3770
F 0 "R20" V 3260 4190 50  0000 L CNN
F 1 "10k" V 3250 3690 50  0000 L CNN
F 2 "Resistor_SMD:R_0805_2012Metric_Pad1.15x1.40mm_HandSolder" V 3180 3770 50  0001 C CNN
F 3 "~" H 3250 3770 50  0001 C CNN
	1    3250 3770
	0    1    1    0   
$EndComp
Wire Wire Line
	3100 2690 3100 2780
Connection ~ 3100 2780
Wire Wire Line
	3100 2780 3100 2870
Connection ~ 3100 2870
Wire Wire Line
	3100 3860 3100 3770
Wire Wire Line
	3100 3770 3100 3680
Connection ~ 3100 3770
Wire Wire Line
	3100 3590 3100 3680
Connection ~ 3100 3680
Wire Wire Line
	3100 3500 3100 3590
Connection ~ 3100 3590
Connection ~ 3100 3500
Wire Wire Line
	3100 3320 3100 3410
Wire Wire Line
	3100 3230 3100 3320
Connection ~ 3100 3320
Wire Wire Line
	3100 3140 3100 3230
Connection ~ 3100 3230
Wire Wire Line
	3100 2870 3100 2960
Connection ~ 3100 2960
Wire Wire Line
	3100 2960 3100 3050
Wire Wire Line
	3100 3050 3100 3140
Connection ~ 3100 3050
Connection ~ 3100 3140
$Comp
L power:+5V #PWR?
U 1 1
P 3100 2690
F 0 "#PWR?" H 3100 2540 50  0001 C CNN
F 1 "+5V" H 3115 2863 50  0000 C CNN
F 2 "" H 3100 2690 50  0001 C CNN
F 3 "" H 3100 2690 50  0001 C CNN
	1    3100 2690
	1    0    0    -1  
$EndComp
Connection ~ 3100 2690
Wire Wire Line
	3100 3410 3100 3500
Connection ~ 3100 3410
Wire Notes Line
	3840 2480 3840 3930
Wire Notes Line
	3840 3930 3010 3930
Wire Notes Line
	3010 3930 3010 2480
Wire Notes Line
	3010 2480 3840 2480
Text Notes 3170 2460 0    50   ~ 0
 Pullups for \nL9110S Inputs
$EndSCHEMATC
